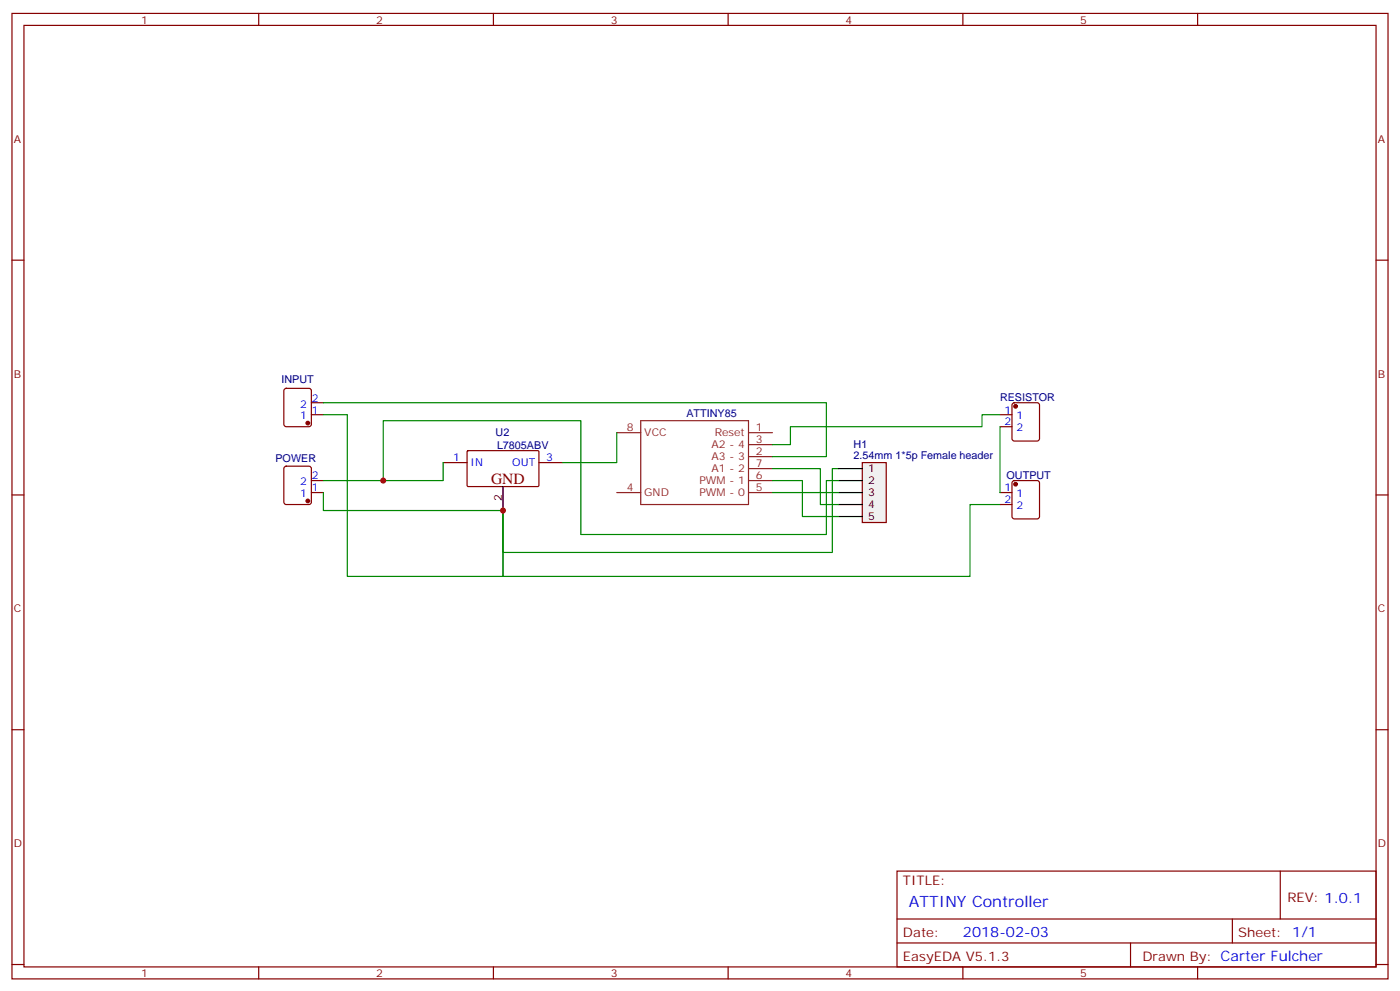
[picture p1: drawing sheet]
<svg xmlns="http://www.w3.org/2000/svg" width="412mm" height="292mm" viewBox="0 0 412 292" stroke-linecap="round" stroke-linejoin="round" font-family="sans-serif">
<g fill="none" stroke="#870000" stroke-width=".35">
<path d="M3.5 4h405.4v284.3h-405.4zM7.1 7.5h398.2v277.3h-398.2zM76.2 4v3.5M145.3 4v3.5M214.5 4v3.5M283.6 4v3.5M352.8 4v3.5M3.5 76.6h3.6M405.3 76.6h3.6M83.8 114.6l.5-.2h6.7l.5 .2 .2 .5v9.9l-.2 .5-.5 .2h-6.7l-.5-.3-.2-.4v-9.9zM91.7 118.6h3.5M298.3 118.8l.5-.2h6.7l.5 .2 .2 .5v9.9l-.2 .5-.5 .2h-6.7l-.5-.2-.2-.5v-9.9z"/>
<path d="M83.8 137.5l.5-.2h6.7l.5 .2 .2 .5v9.9l-.2 .5-.5 .2h-6.7l-.5-.2-.2-.5v-9.9zM91.7 122.1h3.5M130.5 136.2h7.1M137.6 132.9l.3-.2 20.7 .1 .1 .3v10l-.3 .2-20.6-.1-.2-.3zM158.7 136.2h7.1M294.6 122.1h3.5M294.6 125.7h3.5M3.5 145.8h3.6M91.7 145.1h3.5M91.7 141.5h3.5M294.6 145.1h3.5M294.6 148.6h3.5"/>
<path d="M298.3 141.7l.5-.2h6.7l.5 .2 .2 .5v9.9l-.2 .5-.5 .2h-6.7l-.5-.2-.2-.5v-9.9zM405.3 145.8h3.6M3.5 214.9h3.6M405.3 214.9h3.6M264.2 256.5h141.1v28.3h-141.1zM377.1 256.5v14.2M264.2 270.7h141.1M264.2 277.7h141.1M333 277.7v7.1M363 270.7v7M3.5 284.1h3.6M76.2 284.8v3.5"/>
<path d="M145.3 284.8v3.5M214.5 284.8v3.5M283.6 284.8v3.5M352.8 284.8v3.5M405.3 284.1h3.6"/>
</g>
<path d="M181.7 127.4h7M188.7 123.9h31.8v24.7h-31.8zM220.5 138h7M220.5 134.5h7M220.5 131h7M220.5 127.4h7M181.7 145.1h7M220.5 145.1h7M220.5 141.5h7" fill="none" stroke="#8c2424" stroke-width=".35"/>
<path d="M148.2 143.3v7.1" fill="none" stroke="#000" stroke-width=".35"/>
<g fill="#870000" stroke="#870000" stroke-width=".35">
<circle cx="90.7" cy="147.5" r=".53"/>
<circle cx="299.2" cy="142.6" r=".53"/>
<circle cx="299.2" cy="119.7" r=".53"/>
<circle cx="90.7" cy="124.6" r=".53"/>
</g>
<path d="M95.2 118.6h148.2v15.9h-15.9M95.2 122.1h7.1v47.7h45.9v-19.4v19.4h137.6v-21.2h8.8M130.5 136.2v5.3h-35.3M181.7 127.4v8.8h-15.9M246.9 138h-1.7v24.7h-97v-12.3h-53v-5.3M294.6 122.1h-5.3v3.6h-56.5v5.3h-5.3M294.6 125.7v19.4" fill="none" stroke="#008700" stroke-width=".35"/>
<path d="M254 136.2h7.1v17.7h-7.1z" fill="#f0f0f0" stroke="#870000" stroke-width=".35"/>
<path d="M246.9 138h7.1M246.9 141.5h7.1M246.9 145.1h7.1M246.9 148.6h7.1M246.9 152.1h7.1" fill="none" stroke="#000" stroke-width=".35"/>
<path d="M227.5 138h14.2v10.6h5.2M112.9 141.5v-17.6h58.2v33.5h72.3v-15.9h3.5M227.5 141.5h8.9v10.6h10.5M227.5 145.1h19.4" fill="none" stroke="#008700" stroke-width=".35"/>
<g fill="#c00">
<circle cx="112.9" cy="141.5" r=".88"/>
<circle cx="148.2" cy="150.4" r=".88"/>
</g>
<text font-size="4.6" fill="#800" x="144.6" y="142.6">GND</text>
<text font-size="4.6" fill="#00f" x="267.8" y="267.1">ATTINY Controller</text>
<text font-size="4.2" fill="#00f" x="283.6" y="275.9">2018-02-03</text>
<g font-size="3.9" fill="#800">
<text x="266" y="260.8">TITLE:</text>
<text x="379.2" y="265.7">REV: 1.0.1</text>
<text x="266" y="275.9">Date:</text>
<text x="364.8" y="275.9">Sheet: 1/1</text>
<text x="266" y="283">EasyEDA V5.1.3</text>
<text x="336.5" y="283">Draw</text>
<text x="346.7" y="283">n By: Carter Fulcher</text>
</g>
<g font-size="3.2" fill="#800">
<text x="41.6" y="6.9">1</text>
<text x="110.8" y="6.9">2</text>
<text x="179.9" y="6.9">3</text>
<text x="249.1" y="6.9">4</text>
<text x="318.2" y="6.9">5</text>
<text x="4.1" y="42.1">A</text>
<text x="405.9" y="42.1">A</text>
<text x="4.1" y="111.2">B</text>
<text x="405.9" y="111.2">B</text>
<text x="4.1" y="180.3">C</text>
<text x="405.9" y="180.3">C</text>
<text x="4.1" y="249.5">D</text>
<text x="405.9" y="249.5">D</text>
<text x="41.6" y="287.8">1</text>
<text x="110.8" y="287.8">2</text>
<text x="179.9" y="287.8">3</text>
<text x="249.1" y="287.8">4</text>
<text x="318.2" y="287.8">5</text>
</g>
<g font-size="3.2" fill="#000080">
<text x="82.9" y="112.8">INPUT</text>
<text x="294.6" y="118.1">RESISTOR</text>
<text x="202.2" y="122.8">ATTINY85</text>
<text x="146" y="128.5">U2</text>
<text x="251.5" y="132">H1</text>
<text x="81.1" y="136.1">POWER</text>
<text x="146.4" y="132.2">L7805ABV</text>
<text x="251.5" y="135.2">2.54mm 1*5p Female header</text>
<text x="296.5" y="141">OUTPUT</text>
</g>
<g font-size="3.2" fill="#00f">
<text x="91.9" y="118.3">2</text>
<text x="88.4" y="123.5">1</text>
<text x="88.4" y="120">2</text>
<text x="91.9" y="121.8">1</text>
<text x="295.9" y="121.8">1</text>
<text x="295.9" y="125.3">2</text>
<text x="299.4" y="123.5">1</text>
<text x="299.4" y="127.1">2</text>
<text x="133.5" y="135.9">1</text>
<text x="138.6" y="137.3">IN</text>
<text x="150.9" y="137.3">OUT</text>
<text x="160.9" y="135.9">3</text>
<text x="88.4" y="142.9">2</text>
<text x="91.9" y="141.2">2</text>
<text x="88.4" y="146.5">1</text>
<text x="91.9" y="144.7">1</text>
<text x="295.9" y="144.7">1</text>
<text x="295.9" y="148.2">2</text>
<text x="299.4" y="146.5">1</text>
<text x="299.4" y="150">2</text>
</g>
<g font-size="3.2" fill="#8d2323">
<text x="184.6" y="127.1">8</text>
<text x="189.8" y="128.5">VCC</text>
<text x="210.5" y="128.5">Reset</text>
<text x="222.6" y="130.6">3</text>
<text x="222.6" y="127.1">1</text>
<text x="209.6" y="135.5">A3 - 3</text>
<text x="209.6" y="132">A2 - 4</text>
<text x="222.6" y="137.7">7</text>
<text x="222.6" y="134.1">2</text>
<text x="206" y="142.6">PWM - 1</text>
<text x="209.6" y="139.1">A1 - 2</text>
<text x="222.6" y="141.2">6</text>
<text x="184.6" y="144.7">4</text>
<text x="189.8" y="146.1">GND</text>
<text x="206" y="146.1">PWM - 0</text>
<text x="222.6" y="144.7">5</text>
</g>
<g font-size="3.2">
<text x="255.8" y="139.1">1</text>
<text x="255.8" y="142.6">2</text>
<text x="147.8" y="147.4" transform="rotate(-90 147.8 147.4)">2</text>
<text x="255.8" y="146.1">3</text>
<text x="255.8" y="149.6">4</text>
<text x="255.8" y="153.2">5</text>
</g>
</svg>
